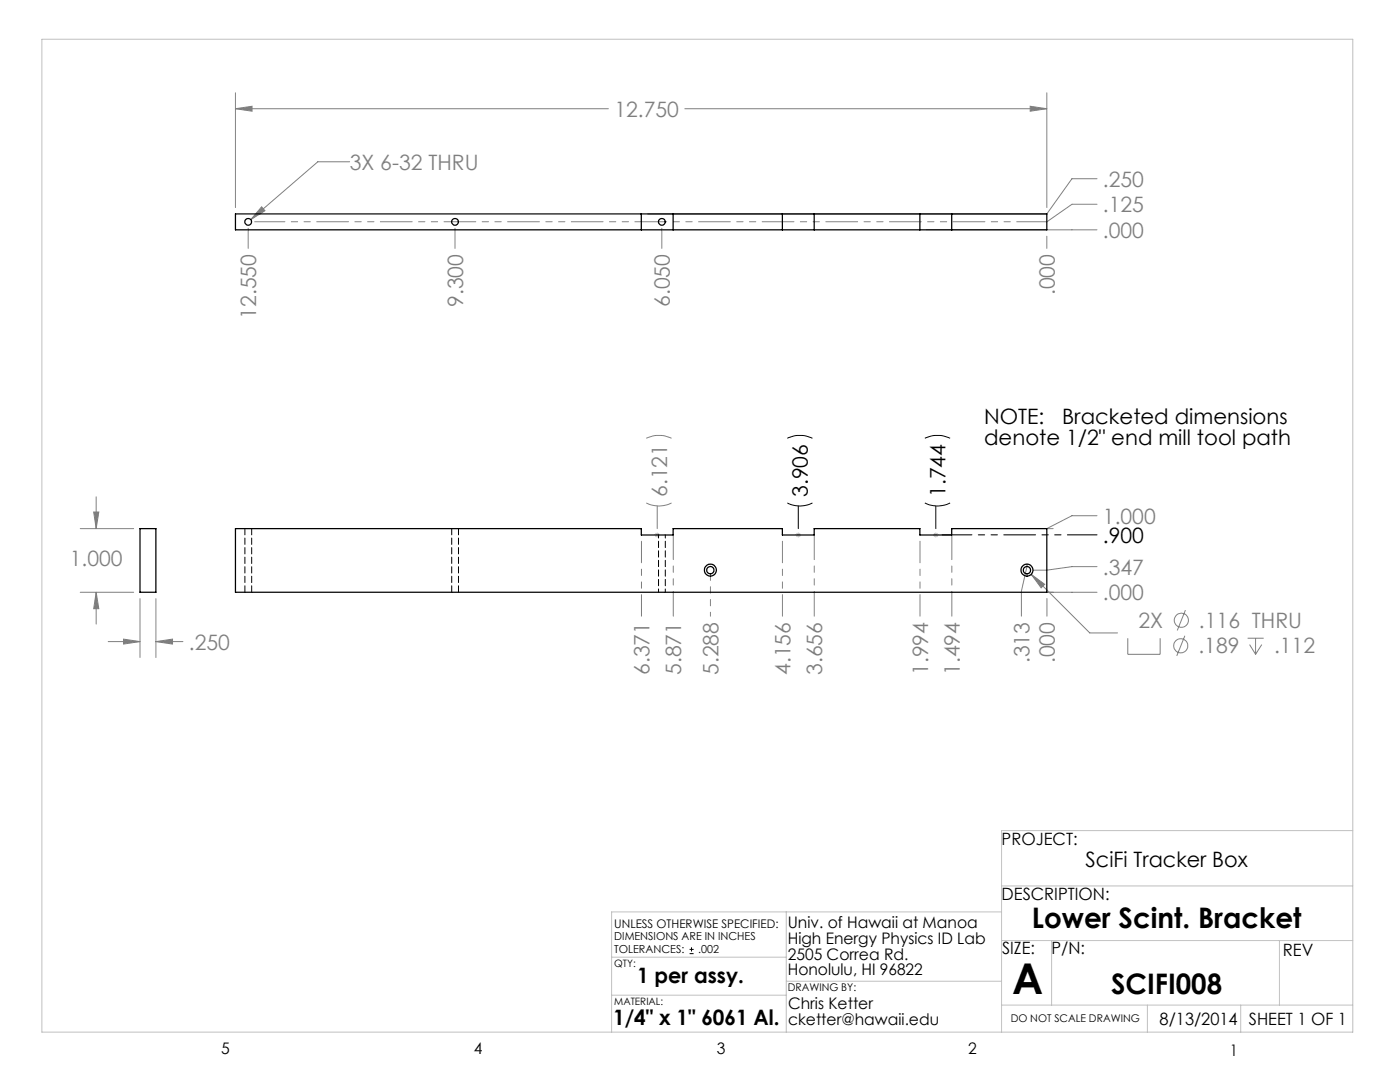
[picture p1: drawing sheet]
<svg xmlns="http://www.w3.org/2000/svg" width="279mm" height="216mm" viewBox="0 0 279 216" stroke-linecap="round" stroke-linejoin="round" font-family="sans-serif">
<g fill="none" stroke="#808080" stroke-width=".2">
<path d="M47 18.5v22.9M208.9 18.5v22.9M47 21.7l3.3-.5v1zM47 21.7h74.4M69.8 32.3h-6.4l-13.3 11.5M136.7 21.7h72.2M205.6 21.2l3.3 .5-3.3 .5zM218.9 35.7h-5l-5 7h-79.6M49.5 45.5v4.1M52.2 41.3l.7 .8-2.8 1.7zM90.8 45.5v4.1M132.1 45.5v4.1"/>
<path d="M184.9 45.9h34M208.9 47.1v2.5M19.2 99.1v6.4M129 87.5a5.9 5.9 0 0 1 5 0M16 118.2h10.7M16 105.5h10.7M18.7 102.2h1l-.5 3.3zM19.2 118.2l.5 3.3h-1zM19.2 118.2v6.3M27.9 119.5v11.7M31.1 119.5v11.7M129 100.4a5.6 5.6 0 0 0 5 0"/>
<path d="M131.2 101v4.5M205.8 114.6l2.7 2-.7 .7zM205.8 114.6l11.7 11.7h5.5M208.9 118.2h10M218.9 113.1h-5l-5 .7h-2.7M218.9 102.9h-5l-5 2.6h1.3M21.6 128h6.3M24.7 127.5l3.2 .5-3.2 .5zM31.1 128l3.3-.5v1zM31.1 128h5.4M225.1 127.4v3.2h6.4v-3.2M236.5 126.9l-1.7 4"/>
<path d="M236.6 121.7l-1.7 4.1M249 127.4h3.2M249.4 128.6l1.2 2M250.6 127.4v3.2M251.8 128.6l-1.2 2"/>
<circle cx="235.6" cy="128.9" r="1.42"/>
<circle cx="235.8" cy="123.8" r="1.41"/>
</g>
<path d="M157.1 87.5a5.8 5.8 0 0 1 5 0M184.6 87.5a5.9 5.9 0 0 1 5 0M157.1 100.4a5.5 5.5 0 0 0 5 0M159.3 101v4.5M184.6 100.4a5.6 5.6 0 0 0 5 0M186.8 101v4.5M137.6 190.3h.8M137.6 189.4h.8M138 189v.9" fill="none" stroke="#000" stroke-width=".2"/>
<g fill="none" stroke="#c0c0c0" stroke-width=".2">
<path d="M8.4 7.8h261.6v198.2h-261.6zM130.7 106.8h1M130.8 106.4l.7 .7M131.2 106.3v.9M131.5 106.4l-.7 .7M158.8 106.8h1M159 106.4l.7 .7M159.3 106.3v.9M159.7 106.4l-.7 .7M186.3 106.8h1M186.4 106.4l.7 .7M186.8 106.3v.9"/>
<path d="M187.1 106.4l-.7 .7M199.9 176.8h70.1M270 165.7h-70.1v40.3M122.1 198.6h34.8M122.1 191h34.8M156.9 182v24M156.9 195.8h43M199.9 182h-77.8v24M199.9 187.7h70.1M209.9 187.7v12.9M255.3 187.7v12.9M199.9 200.6h70.1"/>
<path d="M229 200.6v5.4M247.6 200.6v5.4"/>
</g>
<path d="M188.1 106.7h30.8" fill="none" stroke="#000" stroke-width=".2" stroke-dasharray="6.3 1.3 1.3 1.3 1.3 1.3" stroke-dashoffset=".4"/>
<path d="M213.9 40.8h5M213.9 40.8l-5 3.4M203.8 118v5M203.8 118l1.2-5M205 113v-.5M208.9 119.4v3.6" fill="none" stroke="#808080" stroke-width=".2" stroke-dasharray="6.3 1.3 1.3 1.3 1.3 1.3"/>
<path d="M208.9 44.2h-158.1" fill="none" stroke="#808080" stroke-width=".2" stroke-dasharray="6.3 1.3 1.3 1.3 1.3 1.3" stroke-dashoffset=".3"/>
<path d="M128 108v15M156.1 108v15M183.6 108v15" fill="none" stroke="#808080" stroke-width=".2" stroke-dasharray="6.3 1.3 1.3 1.3 1.3 1.3" stroke-dashoffset="2"/>
<path d="M134.4 106.7v16.3M162.5 106.7v16.3M190 106.7v16.3" fill="none" stroke="#808080" stroke-width=".2" stroke-dasharray="6.3 1.3 1.3 1.3 1.3 1.3" stroke-dashoffset="1.4"/>
<path d="M141.8 115v8" fill="none" stroke="#808080" stroke-width=".2" stroke-dasharray="6.3 1.3 1.3 1.3 1.3 1.3" stroke-dashoffset="5.6"/>
<path d="M52.2 41.3l-2.1 2.5 2.8-1.7zM205.6 21.2l3.3 .5-3.3 .5zM47 21.7l3.3-.5v1zM205.8 114.6l2 2.7 .7-.7zM19.2 118.2l.5 3.3h-1zM18.7 102.2h1l-.5 3.3zM31.1 128l3.3-.5v1zM24.7 127.5l3.2 .5-3.2 .5z" fill="#808080"/>
<g fill="none" stroke="#000" stroke-width=".25">
<path d="M47 42.7h161.9v3.2h-161.9zM128 42.7v3.2M134.3 42.7v3.2M156.1 42.7v3.2M162.5 42.7v3.2M183.6 42.7v3.2M189.9 42.7v3.2M27.9 105.5h3.2v12.7h-3.2zM47 105.5h81v1.3h6.3v-1.3h21.8v1.3h6.4v-1.3h21.1v1.3h6.3v-1.3h19v12.7h-161.9z"/>
<circle cx="49.5" cy="44.3" r=".67"/>
<circle cx="90.8" cy="44.3" r=".67"/>
<circle cx="132.1" cy="44.3" r=".67"/>
<circle cx="141.8" cy="113.8" r=".74"/>
<circle cx="141.8" cy="113.8" r="1.2"/>
<circle cx="205" cy="113.8" r=".74"/>
<circle cx="205" cy="113.8" r="1.2"/>
</g>
<path d="M48.9 105.5v12.7M50.2 118.2v-12.7M90.1 105.5v12.7M91.5 118.2v-12.7" fill="none" stroke="#000" stroke-width=".2" stroke-dasharray="1.3 .6"/>
<path d="M131.4 106.7v11.5M132.8 118.2v-11.5" fill="none" stroke="#000" stroke-width=".2" stroke-dasharray="1.3 .6" stroke-dashoffset=".6"/>
<text font-size="8.5" x="202" y="198.3">A</text>
<g font-size="5.6">
<text x="206" y="185.1">Lower Scint. Bracket</text>
<text x="221.8" y="198.4">SCIFI008</text>
</g>
<g font-size="4.2" fill="#808080">
<text x="122.6" y="23.3">12.750</text>
<text x="69.8" y="33.9">3X 6-32 THRU</text>
<text x="220.1" y="37.3">.250</text>
<text x="220.1" y="47.4">.000</text>
<text x="220.1" y="42.4">.125</text>
<text x="210.5" y="58.9" transform="rotate(-90 210.5 58.9)">.000</text>
<text x="51.2" y="63.6" transform="rotate(-90 51.2 63.6)">12.550</text>
<text x="92.4" y="61.3" transform="rotate(-90 92.4 61.3)">9.300</text>
<text x="133.7" y="61.3" transform="rotate(-90 133.7 61.3)">6.050</text>
<text x="133.1" y="99.2" transform="rotate(-90 133.1 99.2)">6.121</text>
<text x="220.1" y="104.5">1.000</text>
<text x="13.9" y="113">1.000</text>
<text x="220.1" y="119.8">.000</text>
<text x="220.1" y="114.7">.347</text>
<text x="227.2" y="125.3">2X</text>
<text x="239.3" y="125.3">.116 THRU</text>
<text x="37.7" y="129.6">.250</text>
<text x="239.2" y="130.4">.189</text>
<text x="254.3" y="130.4">.112</text>
<text x="129.6" y="134.7" transform="rotate(-90 129.6 134.7)">6.371</text>
<text x="136" y="134.7" transform="rotate(-90 136 134.7)">5.871</text>
<text x="143.4" y="134.7" transform="rotate(-90 143.4 134.7)">5.288</text>
<text x="157.8" y="134.7" transform="rotate(-90 157.8 134.7)">4.156</text>
<text x="164.1" y="134.7" transform="rotate(-90 164.1 134.7)">3.656</text>
<text x="185.2" y="134.7" transform="rotate(-90 185.2 134.7)">1.994</text>
<text x="191.6" y="134.7" transform="rotate(-90 191.6 134.7)">1.494</text>
<text x="205.4" y="132.3" transform="rotate(-90 205.4 132.3)">.313</text>
<text x="210.5" y="132.3" transform="rotate(-90 210.5 132.3)">.000</text>
</g>
<g font-size="4.2">
<text x="196.4" y="84.6">NOTE:</text>
<text x="196.4" y="88.8">denote 1/2&quot; end mill tool path</text>
<text x="212" y="84.6">Bracketed dimensions</text>
<text x="161.2" y="99.2" transform="rotate(-90 161.2 99.2)">3.906</text>
<text x="188.7" y="99.2" transform="rotate(-90 188.7 99.2)">1.744</text>
<text x="220.1" y="108.3">.900</text>
<text x="216.7" y="173.1">SciFi Tracker Box</text>
<text x="127.2" y="196.2">1 per assy.</text>
<text x="122.4" y="204.6">1/4&quot; x 1&quot; 6061 Al.</text>
</g>
<g font-size="3.4">
<text x="199.9" y="168.5">PROJECT:</text>
<text x="199.9" y="179.6">DESCRIPTION:</text>
<text x="200" y="190.5">SIZE:</text>
<text x="209.9" y="190.5">P/N:</text>
<text x="256" y="190.8">REV</text>
<text x="231.4" y="204.5">8/13/2014</text>
<text x="249.2" y="204.5">SHEET 1 OF 1</text>
</g>
<g font-size="3.2">
<text x="157.2" y="185.1">Univ. of Hawaii at Manoa</text>
<text x="157.2" y="188.3">High Energy Physics ID Lab</text>
<text x="157.2" y="191.5">2505 Correa Rd.</text>
<text x="157.2" y="194.6">Honolulu, HI 96822</text>
<text x="157.3" y="201.4">Chris Ketter</text>
<text x="157.3" y="204.6">cketter@hawaii.edu</text>
<text x="44.2" y="210.4">5</text>
<text x="94.6" y="210.3">4</text>
<text x="143.1" y="210.4">3</text>
<text x="193.2" y="210.3">2</text>
<text x="245.4" y="210.6">1</text>
</g>
<text font-size="2.4" x="122.6" y="185.1">UNLESS OTHERWISE SPECIFIED:</text>
<g font-size="2.2">
<text x="122.6" y="187.6">DIMENSIONS ARE IN INCHES</text>
<text x="122.6" y="190.3">TOLERANCES:</text>
<text x="139.4" y="190.3">.002</text>
</g>
<g font-size="2.1">
<text x="157.2" y="197.8">DRAWING BY:</text>
<text x="201.7" y="204">DO NOT SCALE DRAWING</text>
</g>
<g font-size="2">
<text x="122.6" y="192.9">QTY:</text>
<text x="122.6" y="200.5">MATERIAL:</text>
</g>
</svg>
